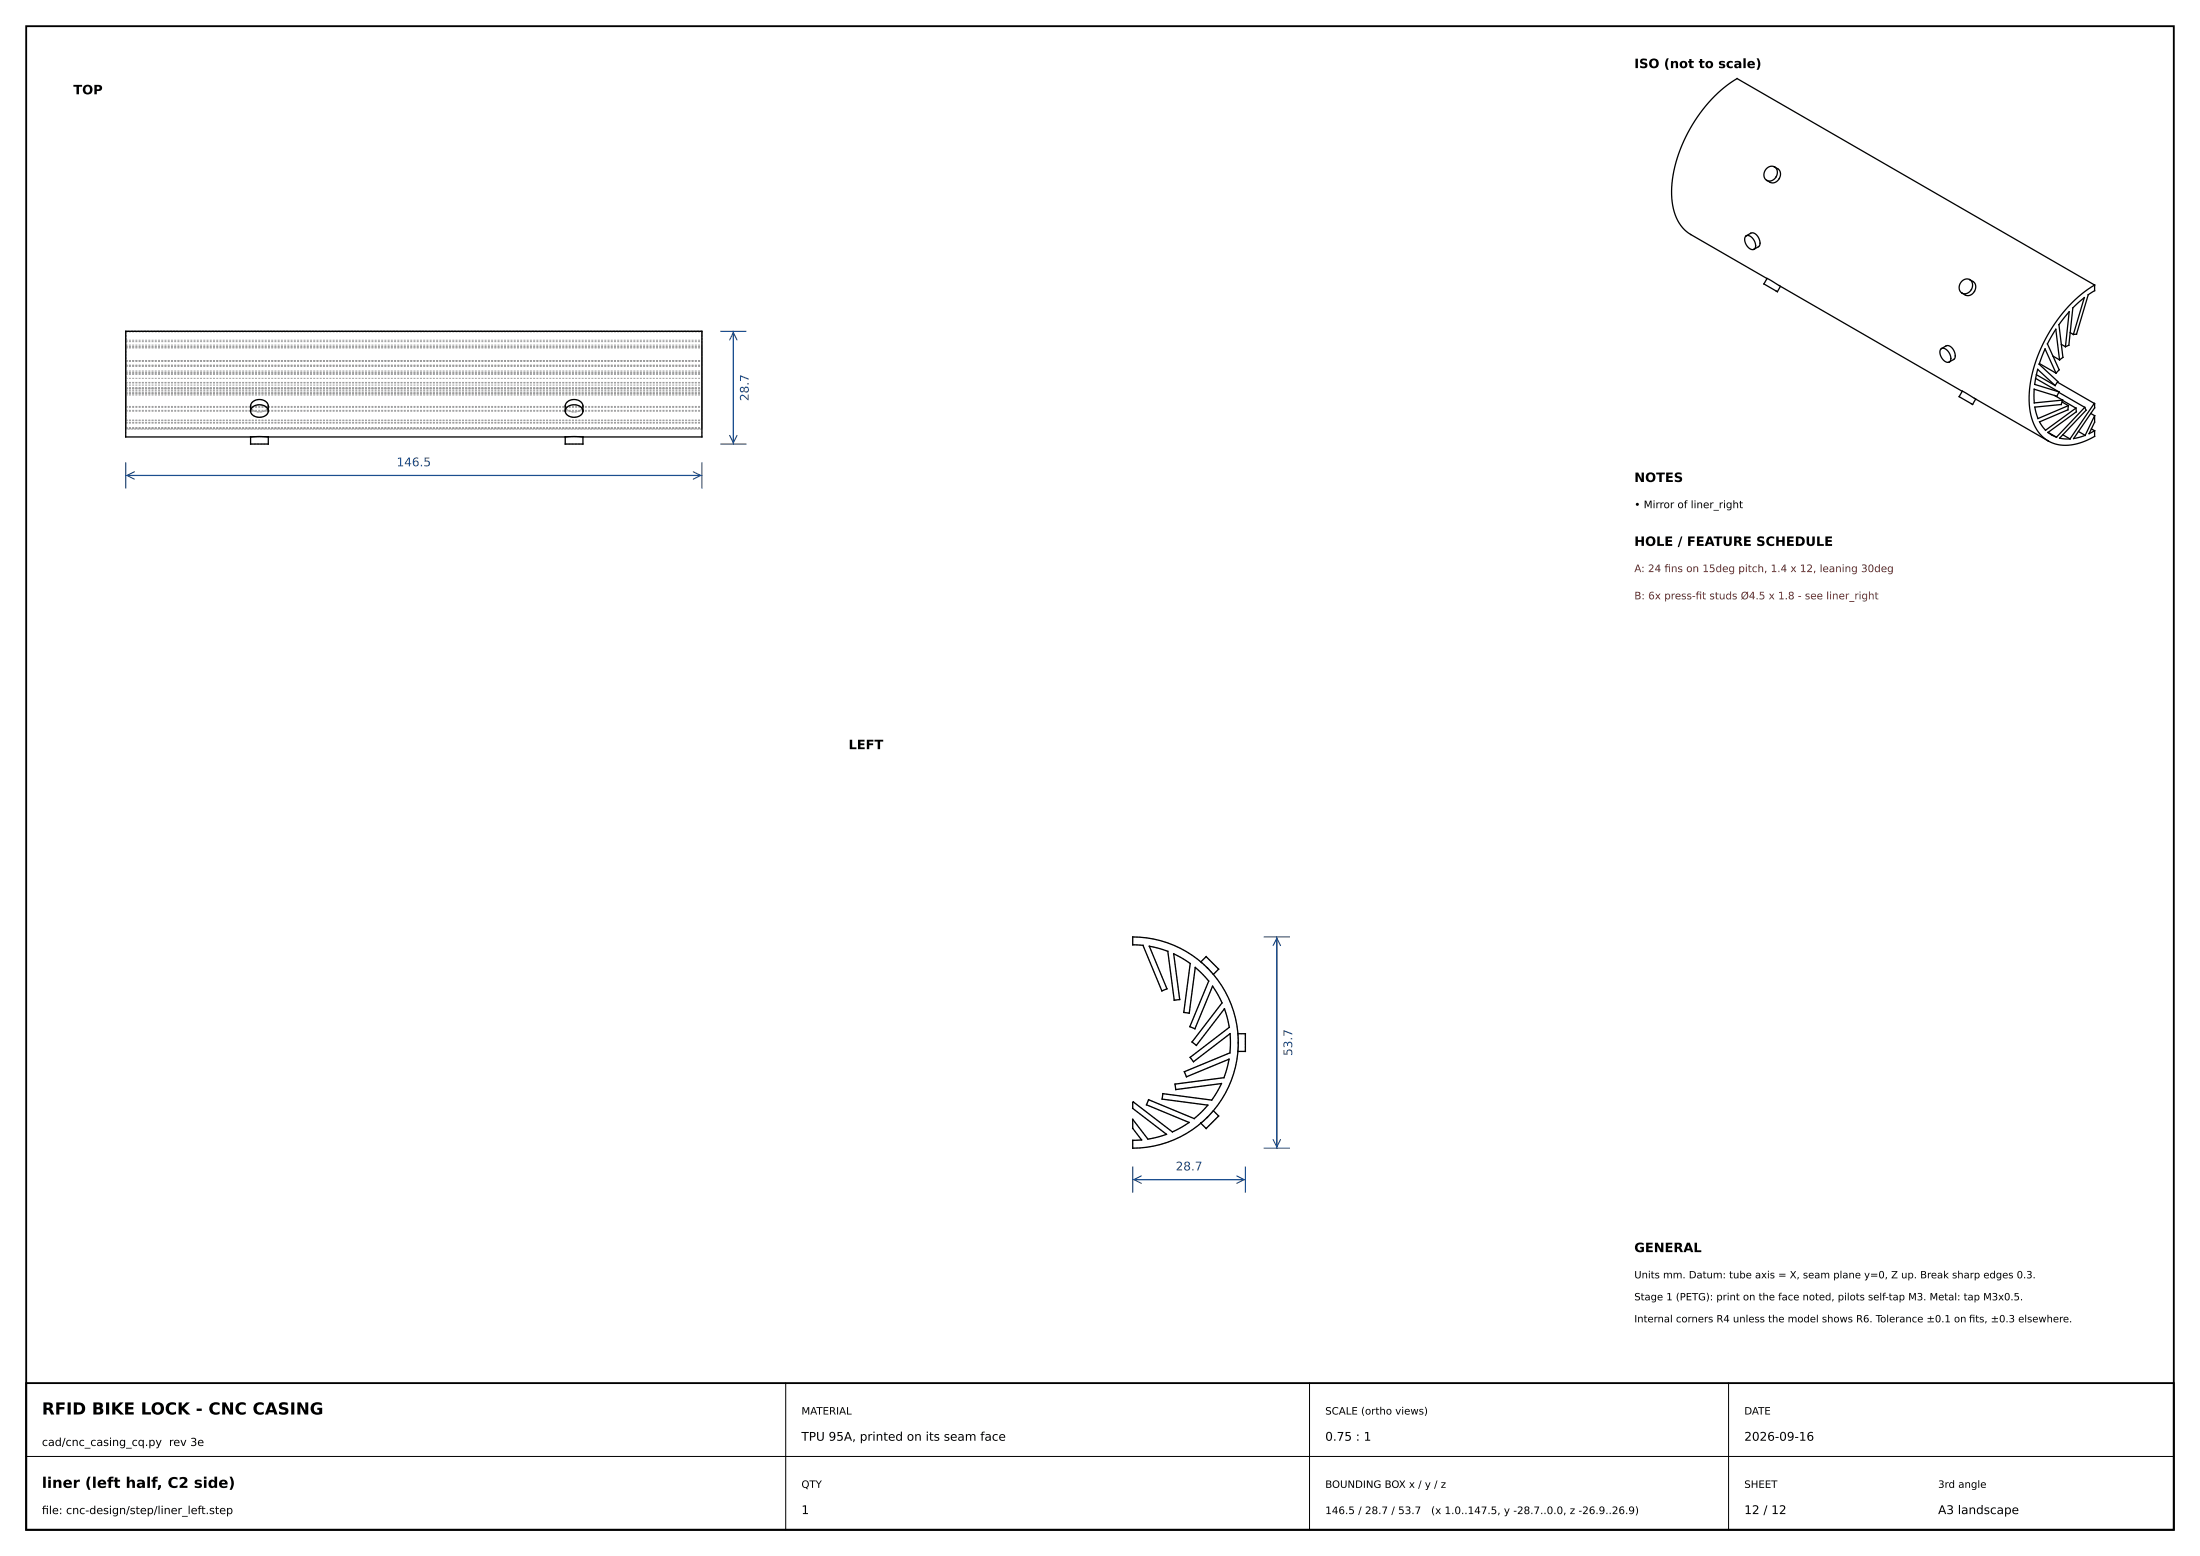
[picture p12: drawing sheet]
<svg xmlns="http://www.w3.org/2000/svg" width="420mm" height="297mm" viewBox="0 0 420 297" stroke-linecap="round" stroke-linejoin="round" font-family="sans-serif">
<path d="M5 5h410v287h-410zM5 264h410v28h-410z" fill="none" stroke="#000" stroke-width=".35"/>
<g fill="none" stroke="#9a9a9a" stroke-width=".19" stroke-dasharray=".4 .2" stroke-linecap="butt">
<path d="M24 63.2v2M24 68.8v-3.6M24 69.8v-1M24 66.4v3.4M24 66.4v3.5M24 71.2v-1.3M24 72.2v-1M24 71.1v1.1M24 71.1v3.1M24 73v1.2M24 74v-1M24 75.2v-1.2"/>
<path d="M24 75.2v2.6M24 74.2v3.6M24 75.1v-.9M24 78.5v-3.4M24 78.5v1.8M24 74.6v5.7M24 75.4v-.8M24 74.2v7.5M24 74.8v-.6M24 73.1v8.7M24 73.5v-.4M24 71.3v9.4"/>
<path d="M24 71.5v-.2M24 69v9.3M24 68.9v.1M24 77.6v-8.7M24 77.6v-2.6M24 66.3v8.7M24 65.9v.4M24 74v-8.1M24 74v-3.2M24 63.4v7.4M24 63.2v.2M24 69.7v-6.5"/>
<path d="M24 69.7v-3.6M24 63.2v2.9M24 64.9v-1.7M24 65.2h110M24 68.8h110M24 69.8h110M24 66.4h110M24 69.9h110M24 71.2h110M24 72.2h110M24 71.1h110M24 74.2h110"/>
<path d="M24 73h110M24 74h110M24 75.2h110M24 77.8h110M24 75.1h110M24 78.5h110M24 74.6h110M24 75.4h110M24 74.8h110M24 73.1h110M24 73.5h110M24 71.3h110"/>
<path d="M24 71.5h110M24 78.3h110M24 69h110M24 68.9h110M24 77.6h110M24 75h110M24 66.3h110M24 65.9h110M24 70.8h110M24 63.4h110M24 63.2h110M24 69.7h110"/>
<path d="M24 66.1h110M24 64.9h110M47.8 77.5a1.82 1.82 0 0 0 2.7 .9l.5-.3 .2-.6M47.8 77.5a1.77 1.77 0 0 1 1.7-1.2 1.77 1.77 0 0 1 1.7 1.2M47.8 78.5a1.86 1.86 0 0 1 3.1-.8l.3 .8M47.8 78.5v-1M51.2 77.5a1.82 1.82 0 0 1-2.6 1l-.6-.5-.2-.5M51.2 77.5v1M51.2 78.5a1.86 1.86 0 0 1-3 .7l-.4-.7M107.9 77.5a1.82 1.82 0 0 0 2.7 .9l.5-.3 .2-.6M107.9 77.5a1.77 1.77 0 0 1 1.7-1.2 1.77 1.77 0 0 1 1.7 1.2M107.9 78.5a1.86 1.86 0 0 1 3-.8l.4 .8"/>
<path d="M107.9 78.5v-1M111.3 77.5a1.82 1.82 0 0 1-2.6 1l-.6-.5-.2-.5M111.3 77.5v1M111.3 78.5a1.86 1.86 0 0 1-3 .7l-.4-.7M134 63.2h-110M134 63.2v2M134 68.8v-3.6M134 69.8v-1M134 66.4v3.4M134 66.4v3.5M134 71.2v-1.3M134 72.2v-1"/>
<path d="M134 71.1v1.1M134 71.1v3.1M134 73v1.2M134 74v-1M134 75.2v-1.2M134 75.2v2.6M134 74.2v3.6M134 75.1v-.9M134 78.5v-3.4M134 78.5v1.8M134 74.6v5.7M134 75.4v-.8"/>
<path d="M134 74.2v7.5M134 74.8v-.6M134 73.1v8.7M134 73.5v-.4M134 71.3v9.4M134 71.5v-.2M134 69v9.3M134 68.9v.1M134 77.6v-8.7M134 77.6v-2.6M134 66.3v8.7M134 65.9v.4"/>
<path d="M134 74v-8.1M134 74v-3.2M134 63.4v7.4M134 63.2v.2M134 69.7v-6.5M134 69.7v-3.6M134 63.2v2.9M134 64.9v-1.7M24 83.4v-20.2M24 80.8v-5.4M24 80.8v.9M24 81.8v-7"/>
<path d="M24 81.8v.1M24 81.9v-.1M24 81.6v-8.1M24 81.6v-.9M24 80.2v-8.7M24 80.2v-1.9M24 80.3h110M24 80.8h110M24 81.7h110M24 81.8h110M24 81.6h110M24 80.7h110"/>
<path d="M24 80.2h110M47.8 84.8h3.4M107.9 84.8h3.4M134 83.4v-20.2M134 80.8v-5.4M134 80.8v.9M134 81.8v-7M134 81.8v.1M134 81.9v-.1M134 81.6v-8.1M134 81.6v-.9M134 80.2v-8.7"/>
<path d="M134 80.2v-1.9M134 81.9h-110M216.2 178.8a20.2 20.2 0 0 1 20.2 20.2 20.2 20.2 0 0 1-20.2 20.2M216.2 180.3v-1.5M216.2 180.3l2 .1M219.4 180.6l3.4 8.1M219.4 180.6l3.5 1M221.8 189.1l-3.6-8.7M222.8 188.7l-1 .4M224.1 182.1l1.1 8.7M224.1 182.1l3.1 1.8M224.2 190.9l-1.3-9.3"/>
<path d="M225.2 190.8l-1 .1M226 193.2l1.2-9.3M227 193.4l-1-.2M227.2 196l3.6-8.7M227.6 198.9l5.7-7.5M228.1 196.4l-.9-.4M228.2 184.7l-1.2 8.7M228.2 184.7l2.6 2.6M228.4 199.5l-.8-.6M229.3 183.6l2.3 2.4M230.3 182.6l2.3 2.4M230.3 182.6l-1 1"/>
<path d="M230.5 184.7l-1.2-1.1M231.5 183.8l-1.2-1.2M231.5 188.2l-3.4 8.2M231.5 188.2l1.8 3.2M231.6 186l-1.1-1.2M231.6 186l-1.1-1.3M232.6 185l-1.1-1.2M232.6 185l-1 1M233.8 192.6l-5.4 6.9M233.8 192.6l.9 3.5M234.8 197.3l-7 5.4M234.8 197.3v3.7"/>
<path d="M236.3 197.3v3.4M236.4 199l-.1-1.7M237.8 199v-1.7M237.8 197.3v3.4M237.8 197.3h-1.5M216.2 219.2v-1.5M216.2 210.5l.2-.2M216.2 211.6v-1.1M216.2 213.6l2.9 3.8M216.2 215.4v-1.8M216.4 210.3l7.4 5.8M217.9 217.6l-1.7-2.2"/>
<path d="M217.9 217.6l-1.7 .1M218.9 210.9l.4-1M219.3 209.9l8.7 3.6M221.9 209.8l.1-1M222 208.8l9.3 1.2M222.7 216.5l-6.5-4.9M222.7 216.5l-3.6 .9M224.3 206.9l9.4-1.2M224.5 208l-.2-1.1M226.1 204.6l8.7-3.6M226.5 205.5l-.4-.9M227 214.2l-8.1-3.3"/>
<path d="M227 214.2l-3.2 1.9M227.2 201.8l7.5-5.7M227.8 202.7l-.6-.9M229.3 214.4l1.2-1.1M230.3 215.4l1.2-1.2M230.3 215.4l-1-1M230.5 213.3l1.1-1.3M230.6 210.9l-8.7-1.1M230.6 210.9l-2.6 2.6M231.5 214.2l1.1-1.2M231.6 212l-2.3 2.4M232.6 213l-2.3 2.4"/>
<path d="M232.6 213l-1-1M233.2 206.8l-8.7 1.2M233.2 206.8l-1.9 3.2M234.6 202.2l-8.1 3.3M234.6 202.2l-.9 3.5M236.3 200.7l.1-1.6M236.3 200.7l.1-1.7M237.8 200.7v-1.7M237.8 200.7h-1.5"/>
</g>
<g fill="none" stroke="#000" stroke-width=".25">
<path d="M338.8 31.9l.7 .4 .3 .4 .1 .7-.2 .7-.5 .5-.6 .3h-.5l-.8-.5M338.8 31.9l.3 .3 .2 .5-.2 1-.4 .5-.5 .3-.4 .1-.5-.2M338.8 31.9a1.51 1.51 0 0 0-1.8 .6 1.51 1.51 0 0 0 .3 1.9M333.4 45l.9-.5 .3-.1 .6 .3 .5 .6 .3 .8v.7l-.2 .3-.9 .5M333.4 45l.3-.1 .4 .2 .7 .7 .4 1.1-.1 .4-.2 .3M333.4 45a1.75 1.75 0 0 0 .7 2.5l.4 .1h.4M337.3 53.2l-14.5-8.4a8.3 8.3 0 0 1-3.6-7 26.5 26.5 0 0 1 6.4-17.6 22.8 22.8 0 0 1 6-5.2l68.3 39.4M337.3 53.2l37.3 21.5M337.3 53.2l-.6 1 2.6 1.5 .6-1M376 53.4l.8 .4 .3 .5 .1 .6-.3 .7-.4 .6-.6 .2h-.6l-.7-.5M376 53.4l.4 .3 .2 .5-.3 1.1-.3 .4-.5 .3-.5 .1-.4-.2M376 53.4a1.51 1.51 0 0 0-1.7 .7 1.51 1.51 0 0 0 .3 1.8"/>
<path d="M399.9 54.4a27.7 27.7 0 0 0-12.5 21.4 9.4 9.4 0 0 0 3.2 8.1l.4 .3M399.9 54.4v1.1l-1.2 .8-2.3 7.5h-.6M47.8 78.5v-1a1.77 1.77 0 0 1 1.7-1.2 1.77 1.77 0 0 1 1.7 1.2v1M47.8 78.5a1.86 1.86 0 0 1 3.1-.8l.3 .8M47.8 78.5a1.86 1.86 0 0 0 3.1 .7l.3-.7M107.9 78.5v-1a1.77 1.77 0 0 1 1.7-1.2 1.77 1.77 0 0 1 1.7 1.2v1M107.9 78.5a1.86 1.86 0 0 1 3-.8l.4 .8M107.9 78.5a1.86 1.86 0 0 0 3 .7l.4-.7M370.6 66.5l1-.5h.3l.6 .2 .4 .6 .3 .8v.7l-.2 .3-.9 .5M370.6 66.5h.4l.4 .1 .7 .8 .3 1v.4l-.3 .3M370.6 66.5a1.75 1.75 0 0 0 .8 2.5l.4 .2 .3-.1M374.6 74.7l16.4 9.5"/>
<path d="M374.6 74.7l-.6 1 2.6 1.5 .6-1M388.6 72.2l4.5 2.6M388.8 71.5l3.5 2.1M389.3 69.4l3.2 1.8M391.9 68l1.3 .7M392.2 75.5l1.6 .9M392.3 73.6l-3.3-3.1-.6 2.9 4.7 1.4M392.5 71.2l-2.1-4.6-1.1 2.9 3.6 3.3-.6 .8M392.8 72.9l7 4.1M393 74.9l5 2.9M393.1 74.8l-.4 .8-4.3-1.3v2.6l5.4-.5M393.2 68.7l-.7-5.8-1.6 2.7 2.2 5-.6 .6"/>
<path d="M393.5 65.7l.8 .5M393.7 76.7l1.2 .7M393.7 76.4l2.6 1.5M393.8 76.4l-.3 .8-5 .5 .6 2.2 5.8-2.5M394.3 66.2l.7-6.7-1.9 2.5 .7 6.2-.6 .5M394.9 77.4l-.1 .8-5.4 2.3 1.1 1.6 5.8-4.2M395.2 63.5l.6 .3M395.8 63.8l2.1-7-2.2 2-.7 7.1-.7 .3M396.3 77.9l.1 .7-5.4 3.9M398 77.8l.2 .5-5 5.3 2 .2M398 77.8l-5.4 5.6M399.1 78.9l.8 .4"/>
<path d="M399.8 77l.1 .9-4 5.8 2.2-.6M399.8 77l-4.6 6.8M399.9 79.3v1.3l-1.1 2.2 1.1-.6M399.9 79.3l-1.8 3.8M47.8 83.4h-23.8v-20.2h110v20.2h-22.7M47.8 83.4h3.4M47.8 83.4v1.4h3.4v-1.4M51.2 83.4h56.7M107.9 83.4h3.4M107.9 83.4v1.4h3.4v-1.4M391 82.5l1.6 .9M393.8 83l1.4 .8"/>
<path d="M396.8 82.4l1.3 .7M399.3 81.9l.6 .3M399.9 82.2v1.1l-1.9 .9-2 .6a7 7 0 0 1-5-.6M216.2 178.8a20.2 20.2 0 0 1 20.2 20.2 20.2 20.2 0 0 1-20.2 20.2v-1.5l1.7-.1-1.7-2.2v-1.8l2.9 3.8 3.6-.9-6.5-4.9 .2-1.3 7.4 5.8 2.2-1.2 1-.7-8.1-3.3 .4-1 8.7 3.6 2.6-2.6-8.7-1.1 .1-1 9.3 1.2 1.9-3.2-8.7 1.2-.2-1.1 9.4-1.2 .9-3.5-8.1 3.3-.4-.9 8.7-3.6 .1-2-.1-1.7-7 5.4-.6-.9 7.5-5.7-.9-3.5-5.4 6.9-.8-.6 5.7-7.5-.3-.5-1.5-2.7-3.4 8.2-.9-.4 3.6-8.7-2.6-2.6-1.2 8.7-1-.2 1.2-9.3-3.1-1.8 1.1 8.7-1 .1-1.3-9.3-3.5-1 3.4 8.1-1 .4-3.6-8.7-2-.1zM229.3 183.6l1-1 1.2 1.2 1.1 1.2-1 1M230.5 184.7v.1M236.3 197.3h1.5v3.4h-1.5M236.4 199v.1M230.5 213.3h.1M231.6 212l1 1-2.3 2.4-1-1"/>
</g>
<g fill="none" stroke="#1a4d8f" stroke-width=".21">
<path d="M137.6 63.2h4.8M139.3 64.9l.7-1.4 .7 1.4M140 63.5v21M140 63.2v21.6M24 90.8h110M24 88.4v4.8M24.2 90.8h109.6M25.6 90.1l-1.4 .7 1.4 .7M132.4 90.1l1.4 .7-1.4 .7M134 88.4v4.8M137.6 84.8h4.8M139.3 83.1l.7 1.4 .7-1.4"/>
<path d="M241.4 178.8h4.8M243.8 179.1v39.8M243.8 178.8v40.4M243.1 180.5l.7-1.4 .7 1.4M241.4 219.2h4.8M243.1 217.5l.7 1.4 .7-1.4M216.2 225.2h21.6M216.2 222.8v4.8M216.5 225.2h21M217.9 224.5l-1.4 .7 1.4 .7M236.1 224.5l1.4 .7-1.4 .7M237.8 222.8v4.8"/>
</g>
<path d="M5 278h410M150 264v28M250 264v28M330 264v28" fill="none" stroke="#000" stroke-width=".19"/>
<text font-size="3.2" x="8" y="270">RFID BIKE LOCK - CNC CASING</text>
<text font-size="2.8" x="8" y="284">liner (left half, C2 side)</text>
<g font-size="2.5">
<text x="14" y="18">TOP</text>
<text x="312" y="13">ISO (not to scale)</text>
<text x="312" y="92">NOTES</text>
<text x="312" y="104.2">HOLE / FEATURE SCHEDULE</text>
<text x="162" y="143">LEFT</text>
<text x="312" y="239">GENERAL</text>
</g>
<g font-size="2.3" fill="#1a4d8f">
<text x="142.9" y="76.6" transform="rotate(-90 142.9 76.6)">28.7</text>
<text x="75.7" y="89">146.5</text>
<text x="246.7" y="201.6" transform="rotate(-90 246.7 201.6)">53.7</text>
<text x="224.4" y="223.4">28.7</text>
</g>
<g font-size="2.3">
<text x="153" y="275">TPU 95A, printed on its seam face</text>
<text x="253" y="275">0.75 : 1</text>
<text x="333" y="275">2026-09-16</text>
<text x="153" y="289">1</text>
<text x="333" y="289">12 / 12</text>
<text x="370" y="289">A3 landscape</text>
</g>
<g font-size="2.1">
<text x="8" y="276">cad/cnc_casing_cq.py rev 3e</text>
<text x="8" y="289">fle: cnc-design/step/liner_left.step</text>
<text x="8" y="289">i</text>
</g>
<g font-size="2">
<text x="312" y="97">• Mirror of liner_right</text>
<text x="253" y="289">146.5 / 28.7 / 53.7</text>
<text x="273.2" y="289">(x 1.0..147.5, y -28.7..0.0, z -26.9..26.9)</text>
</g>
<g font-size="2" fill="#8a1a1a">
<text x="312" y="109.2">A: 24 fns on 15deg pitch, 1.4 x 12, leaning 30deg</text>
<text x="317.8" y="109.2">i</text>
<text x="312" y="114.4">B: 6x press-ft studs Ø4.5 x 1.8 - see liner_right</text>
<text x="323.7" y="114.4">i</text>
</g>
<g font-size="1.9">
<text x="312" y="244">Units mm. Datum: tube axis = X, seam plane y=0, Z up. Break sharp edges 0.3.</text>
<text x="312" y="248.2">Stage 1 (PETG): print on the face noted, pilots self-tap M3. Metal: tap M3x0.5.</text>
<text x="312" y="252.4">Internal corners R4 unless the model shows R6. Tolerance ±0.1 on fts, ±0.3 elsewhere.</text>
<text x="375.9" y="252.4">i</text>
<text x="153" y="270">MATERIAL</text>
<text x="253" y="270">SCALE (ortho views)</text>
<text x="333" y="270">DATE</text>
<text x="153" y="284">QTY</text>
<text x="253" y="284">BOUNDING BOX x / y / z</text>
<text x="333" y="284">SHEET</text>
<text x="370" y="284">3rd angle</text>
</g>
</svg>
